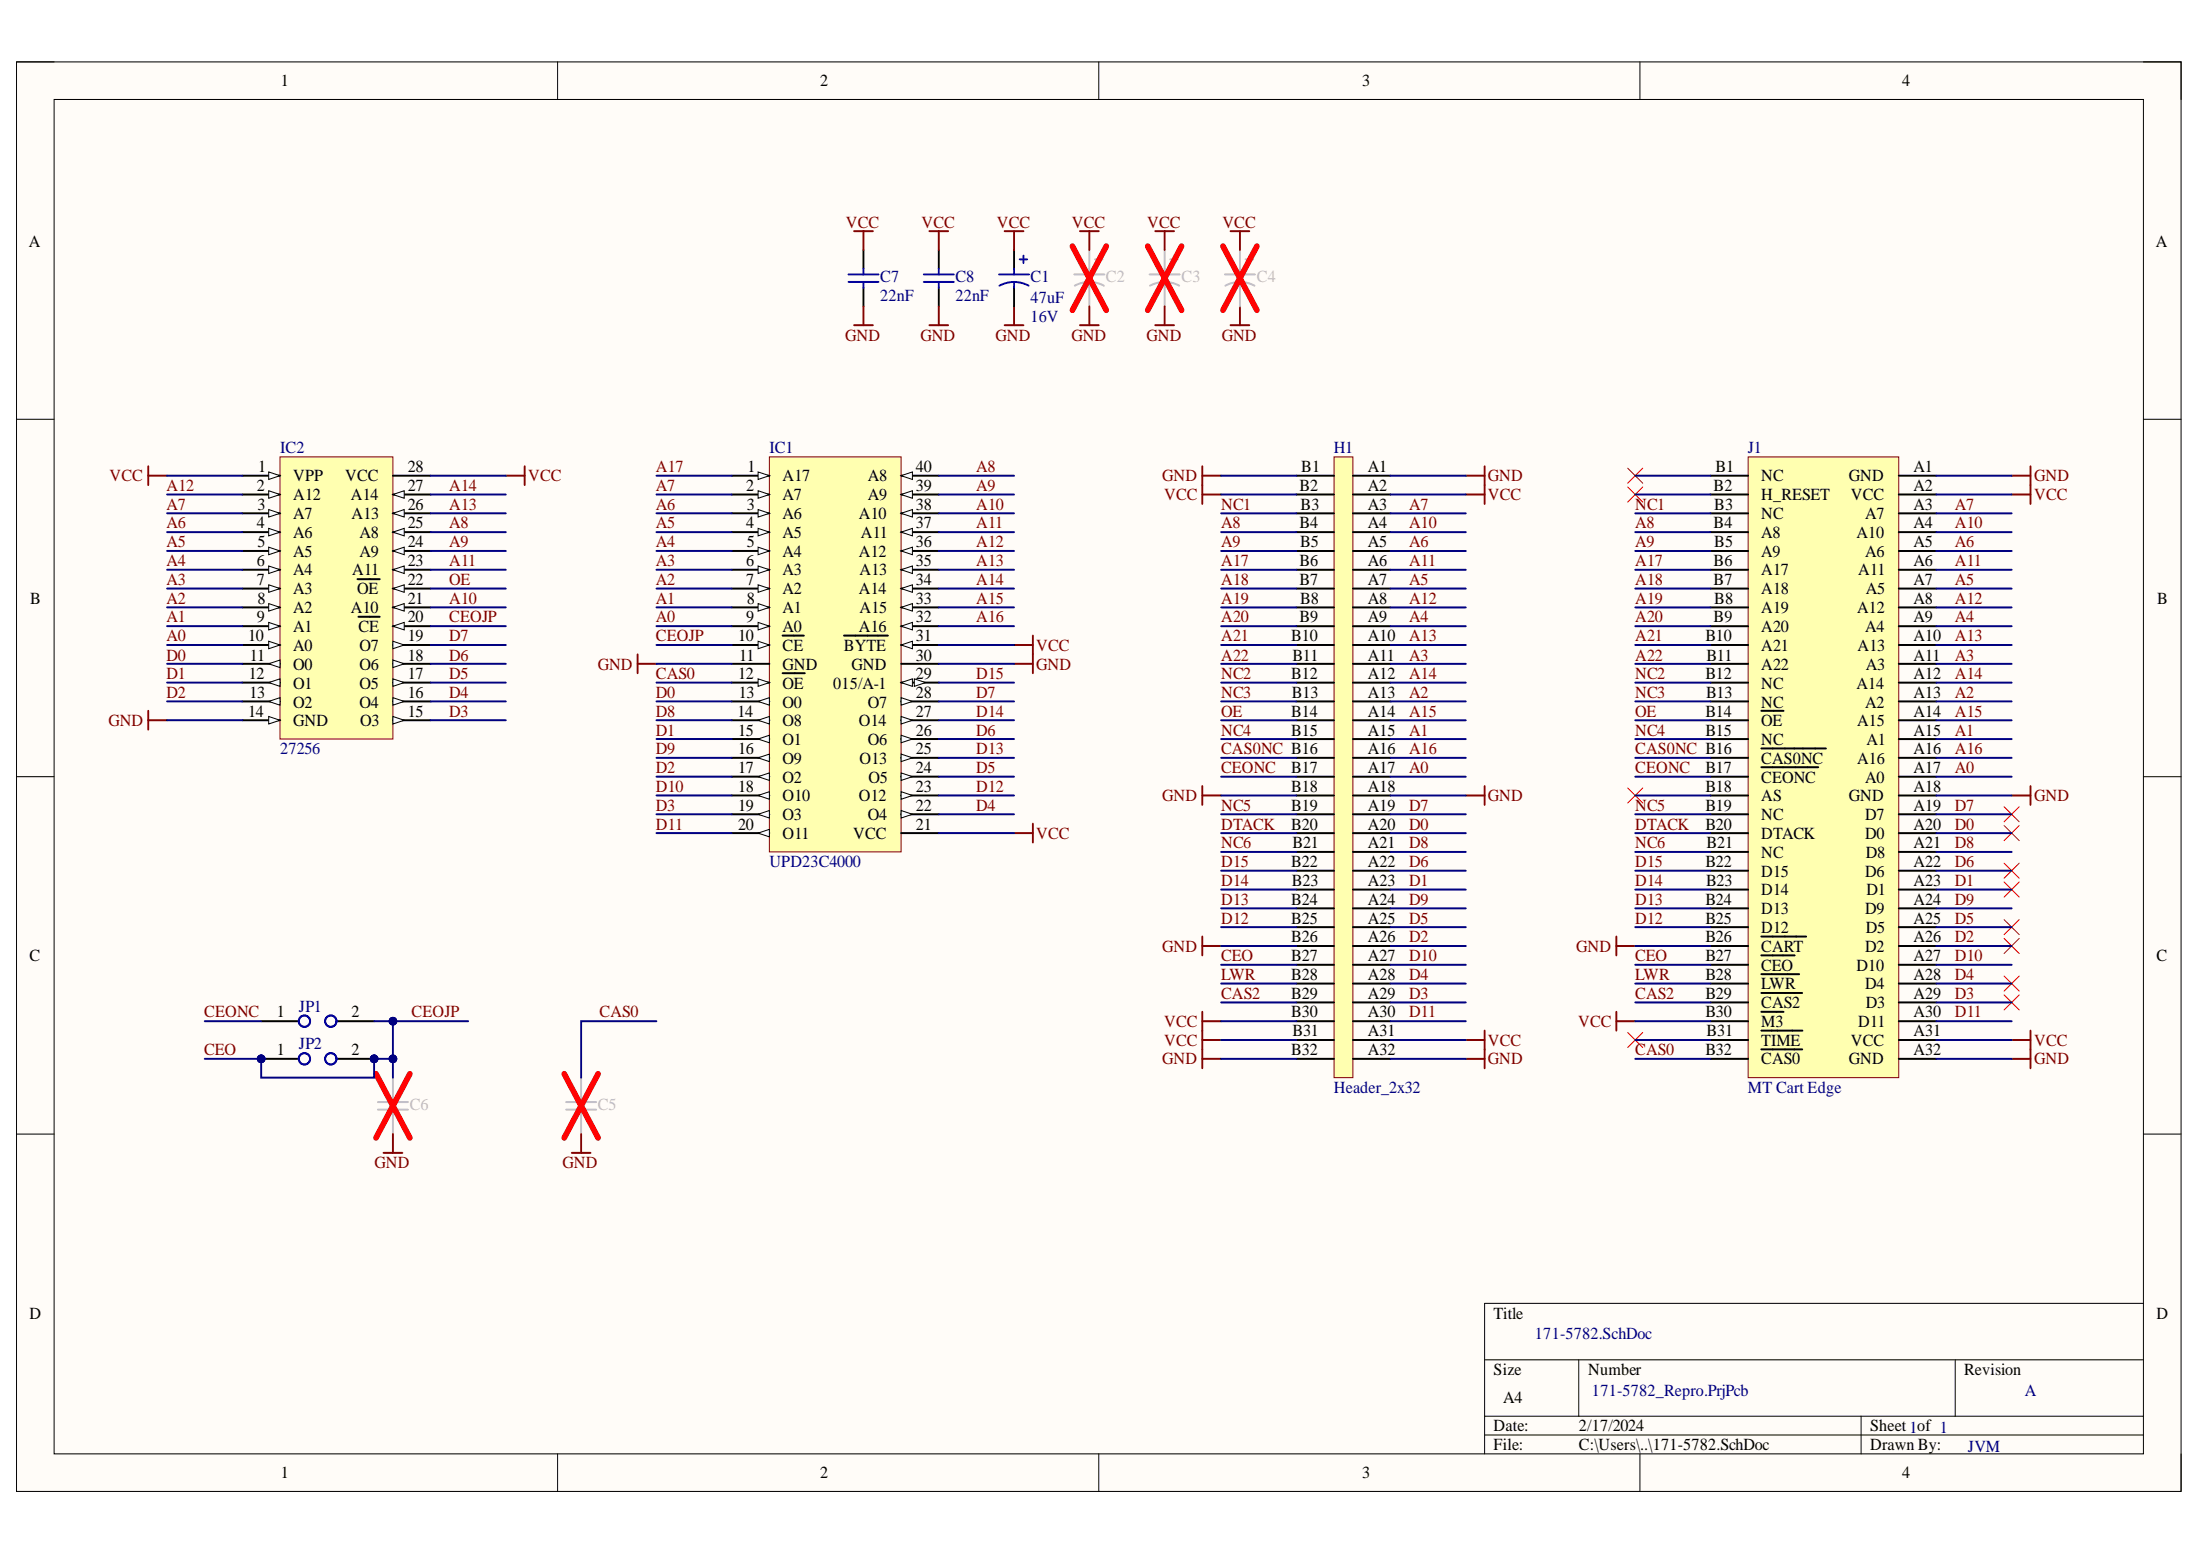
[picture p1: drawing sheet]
# Altium project 171-5782_Repro.PrjPcb
1 sheet, 14 parts. Net scope: global (net labels, ports and power ports of the same name join across sheets).
Board file: 171-5782.PcbDoc

## Sheet 171-5782.SchDoc
size A4; SheetNumber: 1; SheetTotal: 1

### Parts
C1  value 47uF  Voltage: 16V  [CapPol Mirror]  (hidden comment: Cap2.54P5.0D)
C2  Cap2.54P5.0D  [CapPol]  (value not drawn)
C3  Cap2.54P5.0D  [CapPol]  (value not drawn)
C4  Cap2.54P5.0D  [CapPol Mirror]  (value not drawn)
C5  CapCer  [CapCer]  (value not drawn)
C6  CapCer  [CapCer]  (value not drawn)
C7  value 22nF  [CapCer]  (hidden comment: CapCer)
C8  value 22nF  [CapCer]  (hidden comment: CapCer)
H1  Header_2x32  [Header_2x32]  (no BOM)
IC1  UPD23C4000  [UPD23C4000]
IC2  27256  [27256]
J1  MT Cart Edge  [MT_Cart_Edge]  (no BOM)
JP1  SolderBridge  [SOLDER_BRIDGE]  (value not drawn)  (no BOM)
JP2  SolderBridge  [SOLDER_BRIDGE]  (value not drawn)  (no BOM)

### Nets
GND: C1.2 C2.2 C3.2 C4.2 C5.1 C6.1 C7.1 C8.1 H1.A1 H1.A18 H1.A32 H1.B1 H1.B18 H1.B26 H1.B32 IC1.11(GND) IC1.30(GND) IC2.14(GND) J1.A1(GND) J1.A18(GND) J1.A32(GND) J1.B26(~{CART})
VCC: C1.1 C2.1 C3.1 C4.1 C7.2 C8.2 H1.A2 H1.A31 H1.B2 H1.B30 H1.B31 IC1.21(VCC) IC1.31(~{BYTE}) IC2.1(VPP) IC2.28(VCC) J1.A2(VCC) J1.A31(VCC) J1.B30(~{M3})
A0: H1.A17 IC1.9(A0) IC2.10(A0) J1.A17(A0)
A1: H1.A15 IC1.8(A1) IC2.9(A1) J1.A15(A1)
A2: H1.A13 IC1.7(A2) IC2.8(A2) J1.A13(A2)
A3: H1.A11 IC1.6(A3) IC2.7(A3) J1.A11(A3)
A4: H1.A9 IC1.5(A4) IC2.6(A4) J1.A9(A4)
A5: H1.A7 IC1.4(A5) IC2.5(A5) J1.A7(A5)
A6: H1.A5 IC1.3(A6) IC2.4(A6) J1.A5(A6)
A7: H1.A3 IC1.2(A7) IC2.3(A7) J1.A3(A7)
A8: H1.B4 IC1.40(A8) IC2.25(A8) J1.B4(A8)
A9: H1.B5 IC1.39(A9) IC2.24(A9) J1.B5(A9)
A10: H1.A4 IC1.38(A10) IC2.21(A10) J1.A4(A10)
A11: H1.A6 IC1.37(A11) IC2.23(A11) J1.A6(A11)
A12: H1.A8 IC1.36(A12) IC2.2(A12) J1.A8(A12)
A13: H1.A10 IC1.35(A13) IC2.26(A13) J1.A10(A13)
A14: H1.A12 IC1.34(A14) IC2.27(A14) J1.A12(A14)
A15: H1.A14 IC1.33(A15) J1.A14(A15)
A16: H1.A16 IC1.32(A16) J1.A16
A17: H1.B6 IC1.1(A17) J1.B6(A17)
A18: H1.B7 J1.B7(A18)
A19: H1.B8 J1.B8(A19)
A20: H1.B9 J1.B9(A20)
A21: H1.B10 J1.B10(A21)
A22: H1.B11 J1.B11(A22)
CAS0: C5.2 IC1.12(~{OE}) J1.B32(~{CAS0})
CAS0NC: H1.B16 J1.B16(~{CAS0NC})
CAS2: H1.B29 J1.B29(~{CAS2})
CEO: C6.2 H1.B27 IC1.10(~{CE}) IC2.20(~{CE}) J1.B27(~{CEO}) JP1.2 JP2.1 JP2.2  [also labelled CEOJP]
CEONC: H1.B17 J1.B17(~{CEONC}) JP1.1
D0: H1.A20 IC1.13(O0) IC2.11(O0) J1.A20(D0)
D1: H1.A23 IC1.15(O1) IC2.12(O1) J1.A23(D1)
D2: H1.A26 IC1.17(O2) IC2.13(O2) J1.A26(D2)
D3: H1.A29 IC1.19(O3) IC2.15(O3) J1.A29(D3)
D4: H1.A28 IC1.22(O4) IC2.16(O4) J1.A28(D4)
D5: H1.A25 IC1.24(O5) IC2.17(O5) J1.A25(D5)
D6: H1.A22 IC1.26(O6) IC2.18(O6) J1.A22(D6)
D7: H1.A19 IC1.28(O7) IC2.19(O7) J1.A19(D7)
D8: H1.A21 IC1.14(O8) J1.A21(D8)
D9: H1.A24 IC1.16(O9) J1.A24(D9)
D10: H1.A27 IC1.18(O10) J1.A27(D10)
D11: H1.A30 IC1.20(O11) J1.A30(D11)
D12: H1.B25 IC1.23(O12) J1.B25(D12)
D13: H1.B24 IC1.25(O13) J1.B24(D13)
D14: H1.B23 IC1.27(O14) J1.B23(D14)
D15: H1.B22 IC1.29(015/A-1) J1.B22(D15)
DTACK: H1.B20 J1.B20(DTACK)
LWR: H1.B28 J1.B28(~{LWR})
NC1: H1.B3 J1.B3(NC)
NC2: H1.B12 J1.B12(NC)
NC3: H1.B13 J1.B13(NC)
NC4: H1.B15 J1.B15(NC)
NC5: H1.B19 J1.B19(NC)
NC6: H1.B21 J1.B21(NC)
OE: H1.B14 IC2.22(~{OE}) J1.B14(~{OE})

Not connected (* = marked no-connect by the designer): J1 B1(NC)* B2(H_RESET)* B18(AS)* B31(~{TIME})*

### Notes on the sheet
- A
- JVM

## Assembly variants
Default: not fitted C2 C3 C4 C5 C5 C6
